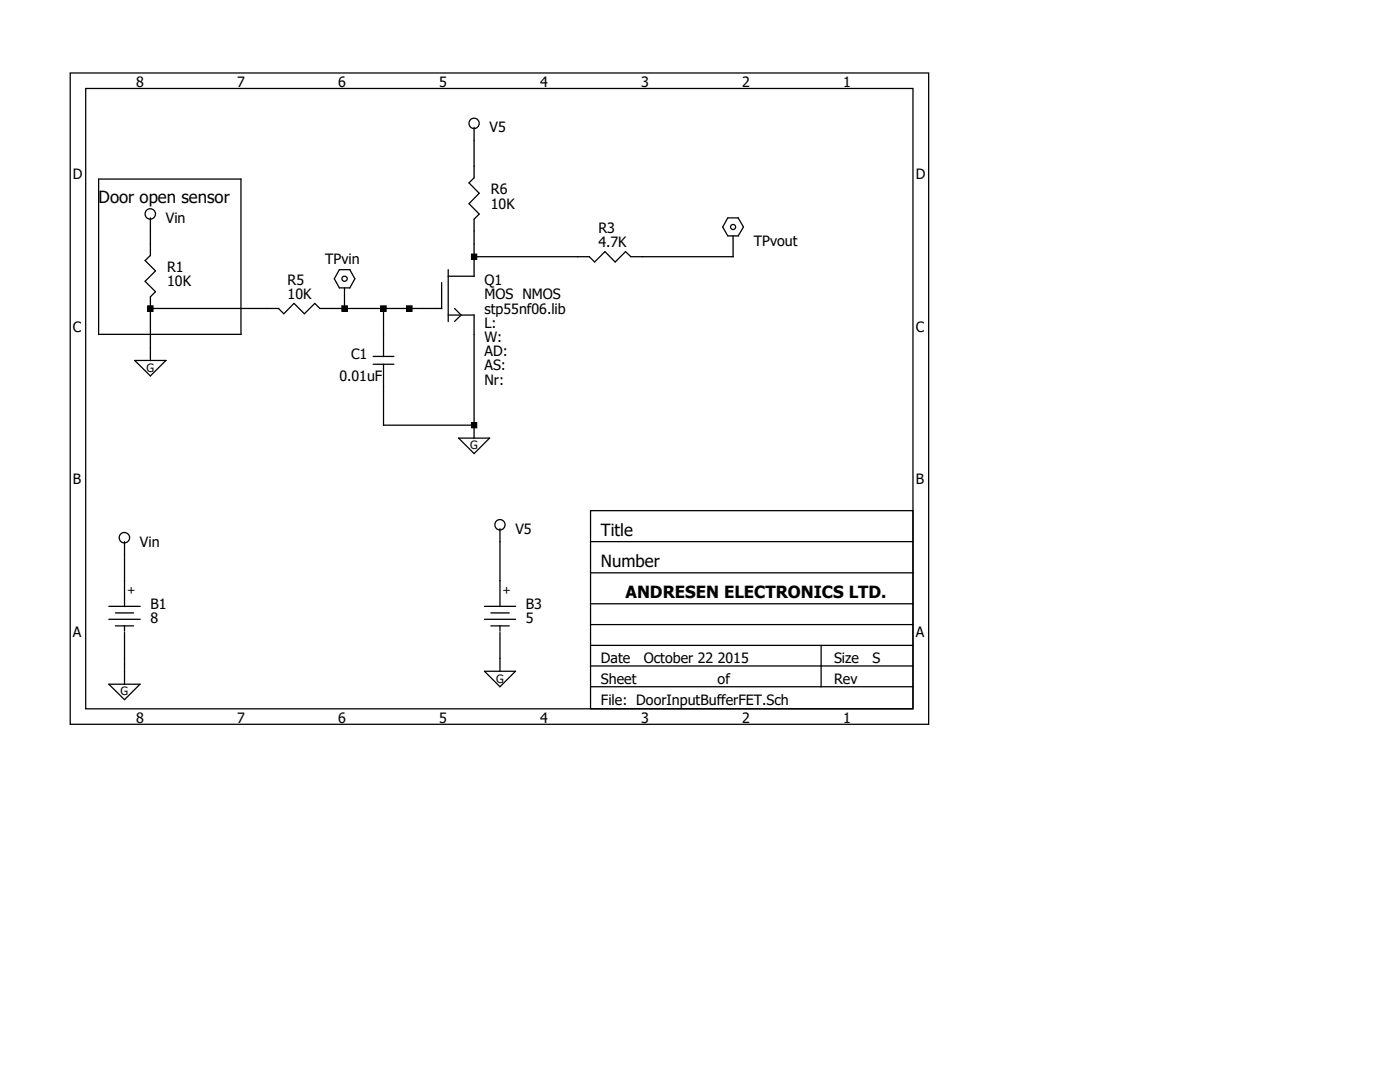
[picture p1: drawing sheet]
<svg xmlns="http://www.w3.org/2000/svg" width="279mm" height="216mm" viewBox="0 0 279 216" stroke-linecap="round" stroke-linejoin="round" font-family="sans-serif">
<g fill="none" stroke="#000" stroke-width=".25">
<path d="M14 14.6h171.3v129.9h-171.3zM17.1 17.7h165.1v123.7h-165.1zM48.1 35.7v31.1M48.1 35.7h-28.4v31.1M94.6 25.4v10.1M94.6 35.5l-1 1 2 2.1-2 2 2 2.1-1 1v11.5M30 43.5v7.5l-1 1 2 2.1-2 2 2 2.1-1 1v12.8M68.7 57.4v4.2M69.8 53.8l1 1.8-1 1.8M69.8 53.8h-2.1l-1 1.8 1 1.8h2.1M88.1 56.4v5.2M89.5 55.1h5.2"/>
<path d="M89.5 53.8v10.4M94.1 50.7h1v1h-1zM94.6 51.2h23M117.6 51.2l1.1 1.1 2-2.1 2.1 2.1 2-2.1 1.1 1h20.4M146.3 47.1v4.2M147.3 43.5l1.1 1.8-1.1 1.8M147.4 43.5h-2.2l-1 1.8 1 1.8h2.2M19.7 66.7h28.4M26.9 71.9h6.2l-3.1 3.1zM29.5 61h1v1.1h-1zM30 61.6h25.6M55.6 61.6l1 1 2.1-2.1 2 2.1 2.1-2.1 1 1.1h24.4"/>
<path d="M68.2 61h1.1v1.1h-1.1zM74.5 71.1h4.1M74.5 72.7h4.1M76 61h1v1.1h-1zM76.5 61.6v9.6M76.5 72.7v12.2M81.2 61h1v1.1h-1zM89.5 62.9h5.2M90.7 61.6l1.3 1.3-1.3 1.2M94.6 62.9v24.6M76.5 84.8h18.2M94.1 84.3h1v1h-1z"/>
<path d="M97.7 87.4l-3.1 3.1-3.1-3.1h6.2M24.8 108.1v12.9M99.8 105.5v15.5M117.9 101.9h64.3v39.5h-64.3zM117.9 108.1h64.3M117.9 114.3h64.3M21.7 121h6.3M21.7 123.6h6.3M23 122.3h3.7M23 124.9h3.7M24.8 124.9v1M24.8 126.2v10.4"/>
<path d="M27.9 136.5l-3.1 3.1-3.1-3.1h6.3M96.7 121h6.2M96.7 123.6h6.2M98 122.3h3.6M98 124.9h3.6M99.8 124.9v1M99.8 126.2v7.8M102.9 133.9l-3.1 3.1-3.1-3.1h6.2M117.9 120.5h64.3M117.9 124.6h64.3M117.9 128.8h64.3M117.9 132.9h64.3"/>
<path d="M117.9 137h64.3M163.9 128.8v8.3"/>
<circle cx="94.6" cy="24.6" r="1.03"/>
<circle cx="30" cy="42.7" r="1.04"/>
<circle cx="68.8" cy="55.6" r=".52"/>
<circle cx="146.3" cy="45.3" r=".51"/>
<circle cx="24.8" cy="107.3" r="1.04"/>
<circle cx="99.8" cy="104.7" r="1.03"/>
</g>
<g fill="#000">
<path d="M94.1 50.7h1v1h-1z" fill-rule="evenodd"/>
<path d="M29.5 61h1v1.1h-1z" fill-rule="evenodd"/>
<path d="M68.2 61h1.1v1.1h-1.1z" fill-rule="evenodd"/>
<path d="M76 61h1v1.1h-1z" fill-rule="evenodd"/>
<path d="M81.2 61h1v1.1h-1z" fill-rule="evenodd"/>
<path d="M94.1 84.3h1v1h-1z" fill-rule="evenodd"/>
</g>
<g font-size="3.3">
<text x="19.7" y="40.6">Door open sensor</text>
<text x="119.9" y="107">Title</text>
<text x="119.9" y="113.2">Number</text>
<text x="124.8" y="119.4">ANDRESEN ELECTRONICS LTD.</text>
</g>
<g font-size="2.8">
<text x="27.2" y="17.4">8</text>
<text x="47.3" y="17.4">7</text>
<text x="67.5" y="17.4">6</text>
<text x="87.6" y="17.4">5</text>
<text x="107.8" y="17.4">4</text>
<text x="127.9" y="17.4">3</text>
<text x="148.1" y="17.4">2</text>
<text x="168.3" y="17.4">1</text>
<text x="97.7" y="26.4">V5</text>
<text x="14.5" y="35.7">D</text>
<text x="182.8" y="35.7">D</text>
<text x="98" y="38.8">R6</text>
<text x="98" y="41.6">10K</text>
<text x="33.1" y="44.4">Vin</text>
<text x="119.4" y="46.5">R3</text>
<text x="64.9" y="52.7">TPvin</text>
<text x="119.4" y="49.4">4.7K</text>
<text x="150.5" y="49.1">TPvout</text>
<text x="33.4" y="54.3">R1</text>
<text x="33.4" y="57.1">10K</text>
<text x="57.4" y="56.9">R5</text>
<text x="57.4" y="59.7">10K</text>
<text x="96.7" y="56.9">Q1</text>
<text x="96.7" y="59.7">MOS NMOS</text>
<text x="96.7" y="62.6">stp55nf06.lib</text>
<text x="96.7" y="65.4">L:</text>
<text x="14.5" y="66.2">C</text>
<text x="70.1" y="71.6">C1</text>
<text x="96.7" y="68.2">W:</text>
<text x="96.7" y="71.1">AD:</text>
<text x="182.8" y="66.2">C</text>
<text x="67.7" y="76">0.01uF</text>
<text x="96.7" y="73.9">AS:</text>
<text x="96.7" y="76.8">Nr:</text>
<text x="14.5" y="96.6">B</text>
<text x="182.8" y="96.6">B</text>
<text x="102.9" y="106.5">V5</text>
<text x="27.9" y="109.1">Vin</text>
<text x="30" y="121.5">B1</text>
<text x="30" y="124.3">8</text>
<text x="104.9" y="121.5">B3</text>
<text x="104.9" y="124.3">5</text>
<text x="14.5" y="127.2">A</text>
<text x="182.8" y="127.2">A</text>
<text x="119.9" y="132.3">Date</text>
<text x="119.9" y="136.5">Sheet</text>
<text x="128.5" y="132.3">October 22 2015</text>
<text x="143.2" y="136.5">of</text>
<text x="166.5" y="132.3">Size</text>
<text x="166.5" y="136.5">Rev</text>
<text x="174.1" y="132.3">S</text>
<text x="119.9" y="140.6">File: DoorInputBufferFET.Sch</text>
<text x="27.2" y="144.2">8</text>
<text x="47.3" y="144.2">7</text>
<text x="67.5" y="144.2">6</text>
<text x="87.6" y="144.2">5</text>
<text x="107.8" y="144.2">4</text>
<text x="127.9" y="144.2">3</text>
<text x="148.1" y="144.2">2</text>
<text x="168.3" y="144.2">1</text>
</g>
<g font-size="2.3">
<text x="29.2" y="74.2">G</text>
<text x="93.9" y="89.7">G</text>
<text x="25.4" y="118.6">+</text>
<text x="100.3" y="118.6">+</text>
<text x="99" y="136.2">G</text>
<text x="24" y="138.8">G</text>
</g>
</svg>
